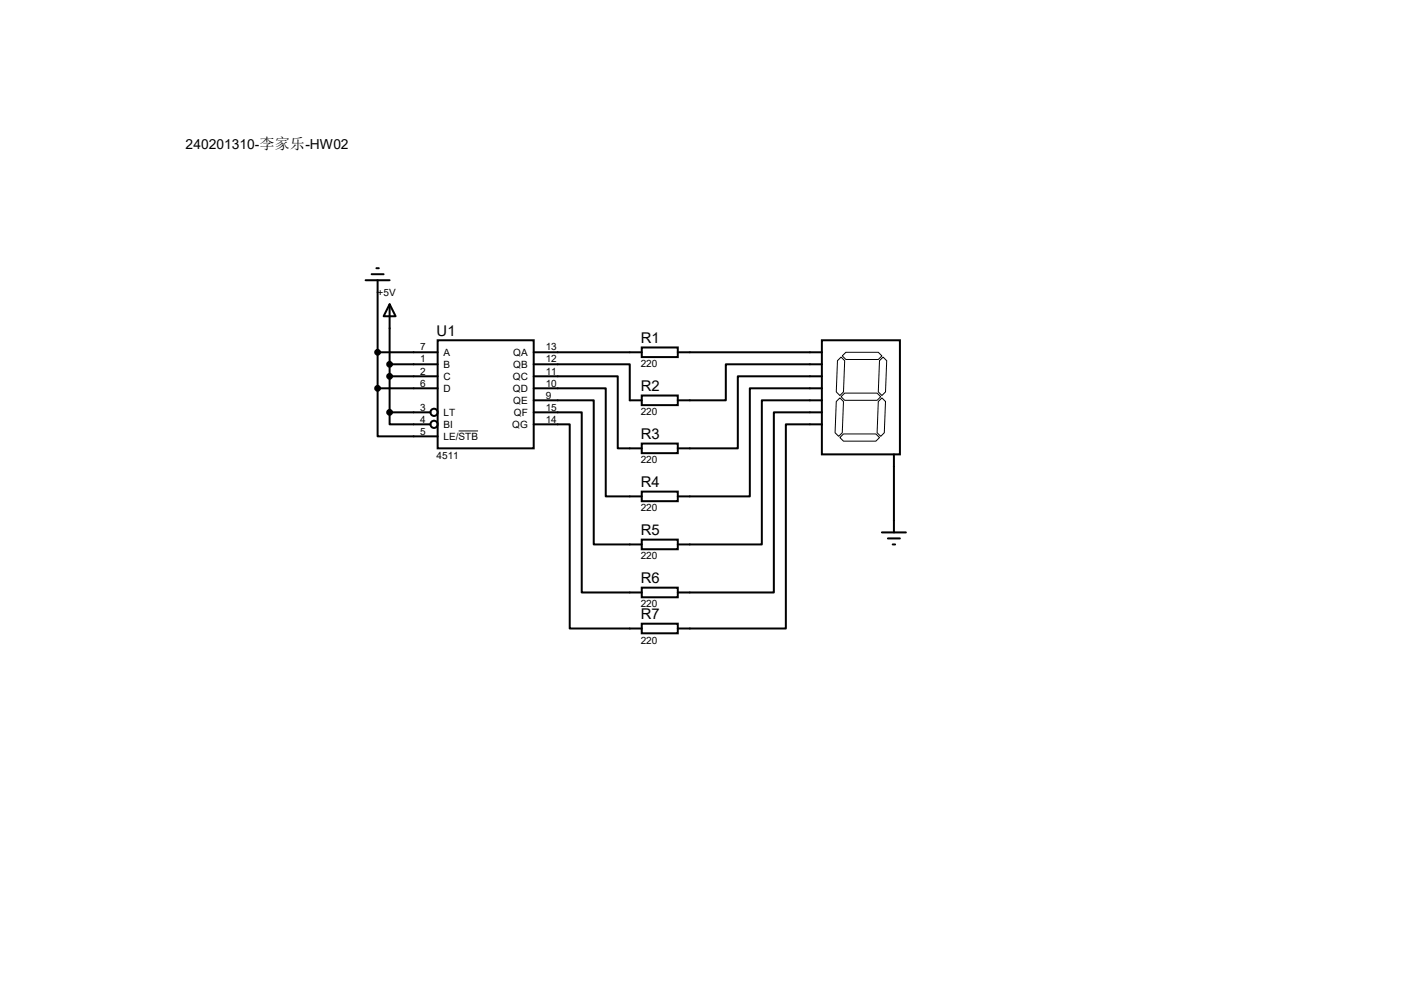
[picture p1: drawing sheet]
<svg xmlns="http://www.w3.org/2000/svg" width="297mm" height="210mm" viewBox="0 0 297 210" stroke-linecap="round" stroke-linejoin="round" font-family="sans-serif">
<g fill="none" stroke="#000" stroke-width=".42">
<path d="M77.3 59.3h5.1M78.6 58h2.6M79.6 56.7h.5M79.9 59.3v22.8M79.9 74.5h12.7M82.4 64.3l1.3 2.6h-2.5zM82.4 77h10.2M82.4 64.3v22.9M82.4 79.6h10.2M92.6 72h20.3v22.8h-20.3zM112.9 77h20.3v7.7h2.6M112.9 79.6h17.8v15.2h5.1"/>
<path d="M112.9 74.5h22.9M135.8 73.5h7.6v2h-7.6zM143.4 74.5h30.5M173.9 72h16.5v24.1h-16.5zM173.9 77h-20.4v7.7h-10.1M173.9 79.6h-17.8v15.2h-12.7M79.9 82.1v10.2h12.7M79.9 82.1h12.7M82.4 87.2v2.5h8.7M82.4 87.2h8.7M112.9 82.1h15.2v22.9h7.7M112.9 84.7h12.7v30.4h10.2"/>
<path d="M112.9 87.2h10.2v38.1h12.7M112.9 89.7h7.6v43.2h15.3M135.8 83.7h7.6v2h-7.6zM135.8 93.8h7.6v2h-7.6zM173.9 82.1h-15.3v22.9h-15.2M173.9 84.7h-12.7v30.4h-17.8M173.9 87.2h-10.2v38.1h-20.3M173.9 89.7h-7.7v43.2h-22.8M189.1 96.1v16.5M135.8 104h7.6v2h-7.6zM135.8 114.1h7.6v2.1h-7.6zM186.6 112.6h5"/>
<path d="M187.8 113.9h2.6M188.8 115.1h.6M135.8 124.3h7.6v2h-7.6zM135.8 131.9h7.6v2h-7.6z"/>
<circle cx="91.8" cy="87.2" r=".76"/>
<circle cx="91.8" cy="89.7" r=".76"/>
</g>
<path d="M177.2 76.3l.7-.8 .8 .8-.3 6.6-.7 .8-.8-.8zM178.9 74.5h6.9l.8 .8-.8 .7h-6.9l-.7-.7zM186.1 76.3l.7-.8 .8 .8-.3 6.6-.7 .8-.8-.8zM97 91.1h4.1M176.9 84.9l.8-.7 .7 .7-.2 6.6-.8 .8-.7-.8zM177.7 92.5l.7-.7h6.9l.8 .7-.8 .8h-6.9zM177.9 83.9l.8-.8h6.8l.8 .8-.8 .8h-6.8zM185.8 84.9l.8-.7 .7 .7-.2 6.6-.8 .8-.8-.8z" fill="none" stroke="#000" stroke-width=".21"/>
<g fill="#000" stroke="#000" stroke-width=".42">
<circle cx="79.9" cy="74.5" r=".51"/>
<circle cx="82.4" cy="77" r=".51"/>
<circle cx="82.4" cy="79.6" r=".51"/>
<circle cx="79.9" cy="82.1" r=".51"/>
<circle cx="82.4" cy="87.2" r=".51"/>
</g>
<g font-size="3.1">
<text x="92.4" y="71.1">U1</text>
<text x="135.6" y="72.6">R1</text>
<text x="135.6" y="82.8">R2</text>
<text x="135.6" y="92.9">R3</text>
<text x="135.6" y="103.1">R4</text>
<text x="135.6" y="113.2">R5</text>
<text x="135.6" y="123.4">R6</text>
<text x="135.6" y="131">R7</text>
</g>
<text font-size="2.9" x="39.2" y="31.5">240201310-李家乐-HW02</text>
<g font-size="2.1">
<text x="79.9" y="62.6">+5V</text>
<text x="88.9" y="74.1">7</text>
<text x="88.9" y="76.7">1</text>
<text x="93.9" y="75.3">A</text>
<text x="93.9" y="77.8">B</text>
<text x="108.6" y="75.3">QA</text>
<text x="108.6" y="77.8">QB</text>
<text x="115.4" y="74.1">13</text>
<text x="115.4" y="76.7">12</text>
<text x="135.6" y="77.7">220</text>
<text x="88.9" y="79.2">2</text>
<text x="88.9" y="81.7">6</text>
<text x="93.9" y="80.3">C</text>
<text x="93.9" y="82.9">D</text>
<text x="108.5" y="80.3">QC</text>
<text x="108.5" y="82.9">QD</text>
<text x="115.4" y="79.2">11</text>
<text x="115.4" y="81.7">10</text>
<text x="88.9" y="86.8">3</text>
<text x="88.9" y="89.4">4</text>
<text x="93.9" y="88">LT</text>
<text x="108.6" y="85.4">QE</text>
<text x="108.7" y="88">QF</text>
<text x="115.4" y="84.3">9</text>
<text x="115.4" y="86.8">15</text>
<text x="115.4" y="89.4">14</text>
<text x="135.6" y="87.8">220</text>
<text x="88.9" y="91.9">5</text>
<text x="93.9" y="90.5">BI</text>
<text x="93.9" y="93">LE/STB</text>
<text x="108.4" y="90.5">QG</text>
<text x="92.4" y="97">4511</text>
<text x="135.6" y="98">220</text>
<text x="135.6" y="108.2">220</text>
<text x="135.6" y="118.3">220</text>
<text x="135.6" y="128.5">220</text>
<text x="135.6" y="136.1">220</text>
</g>
</svg>
